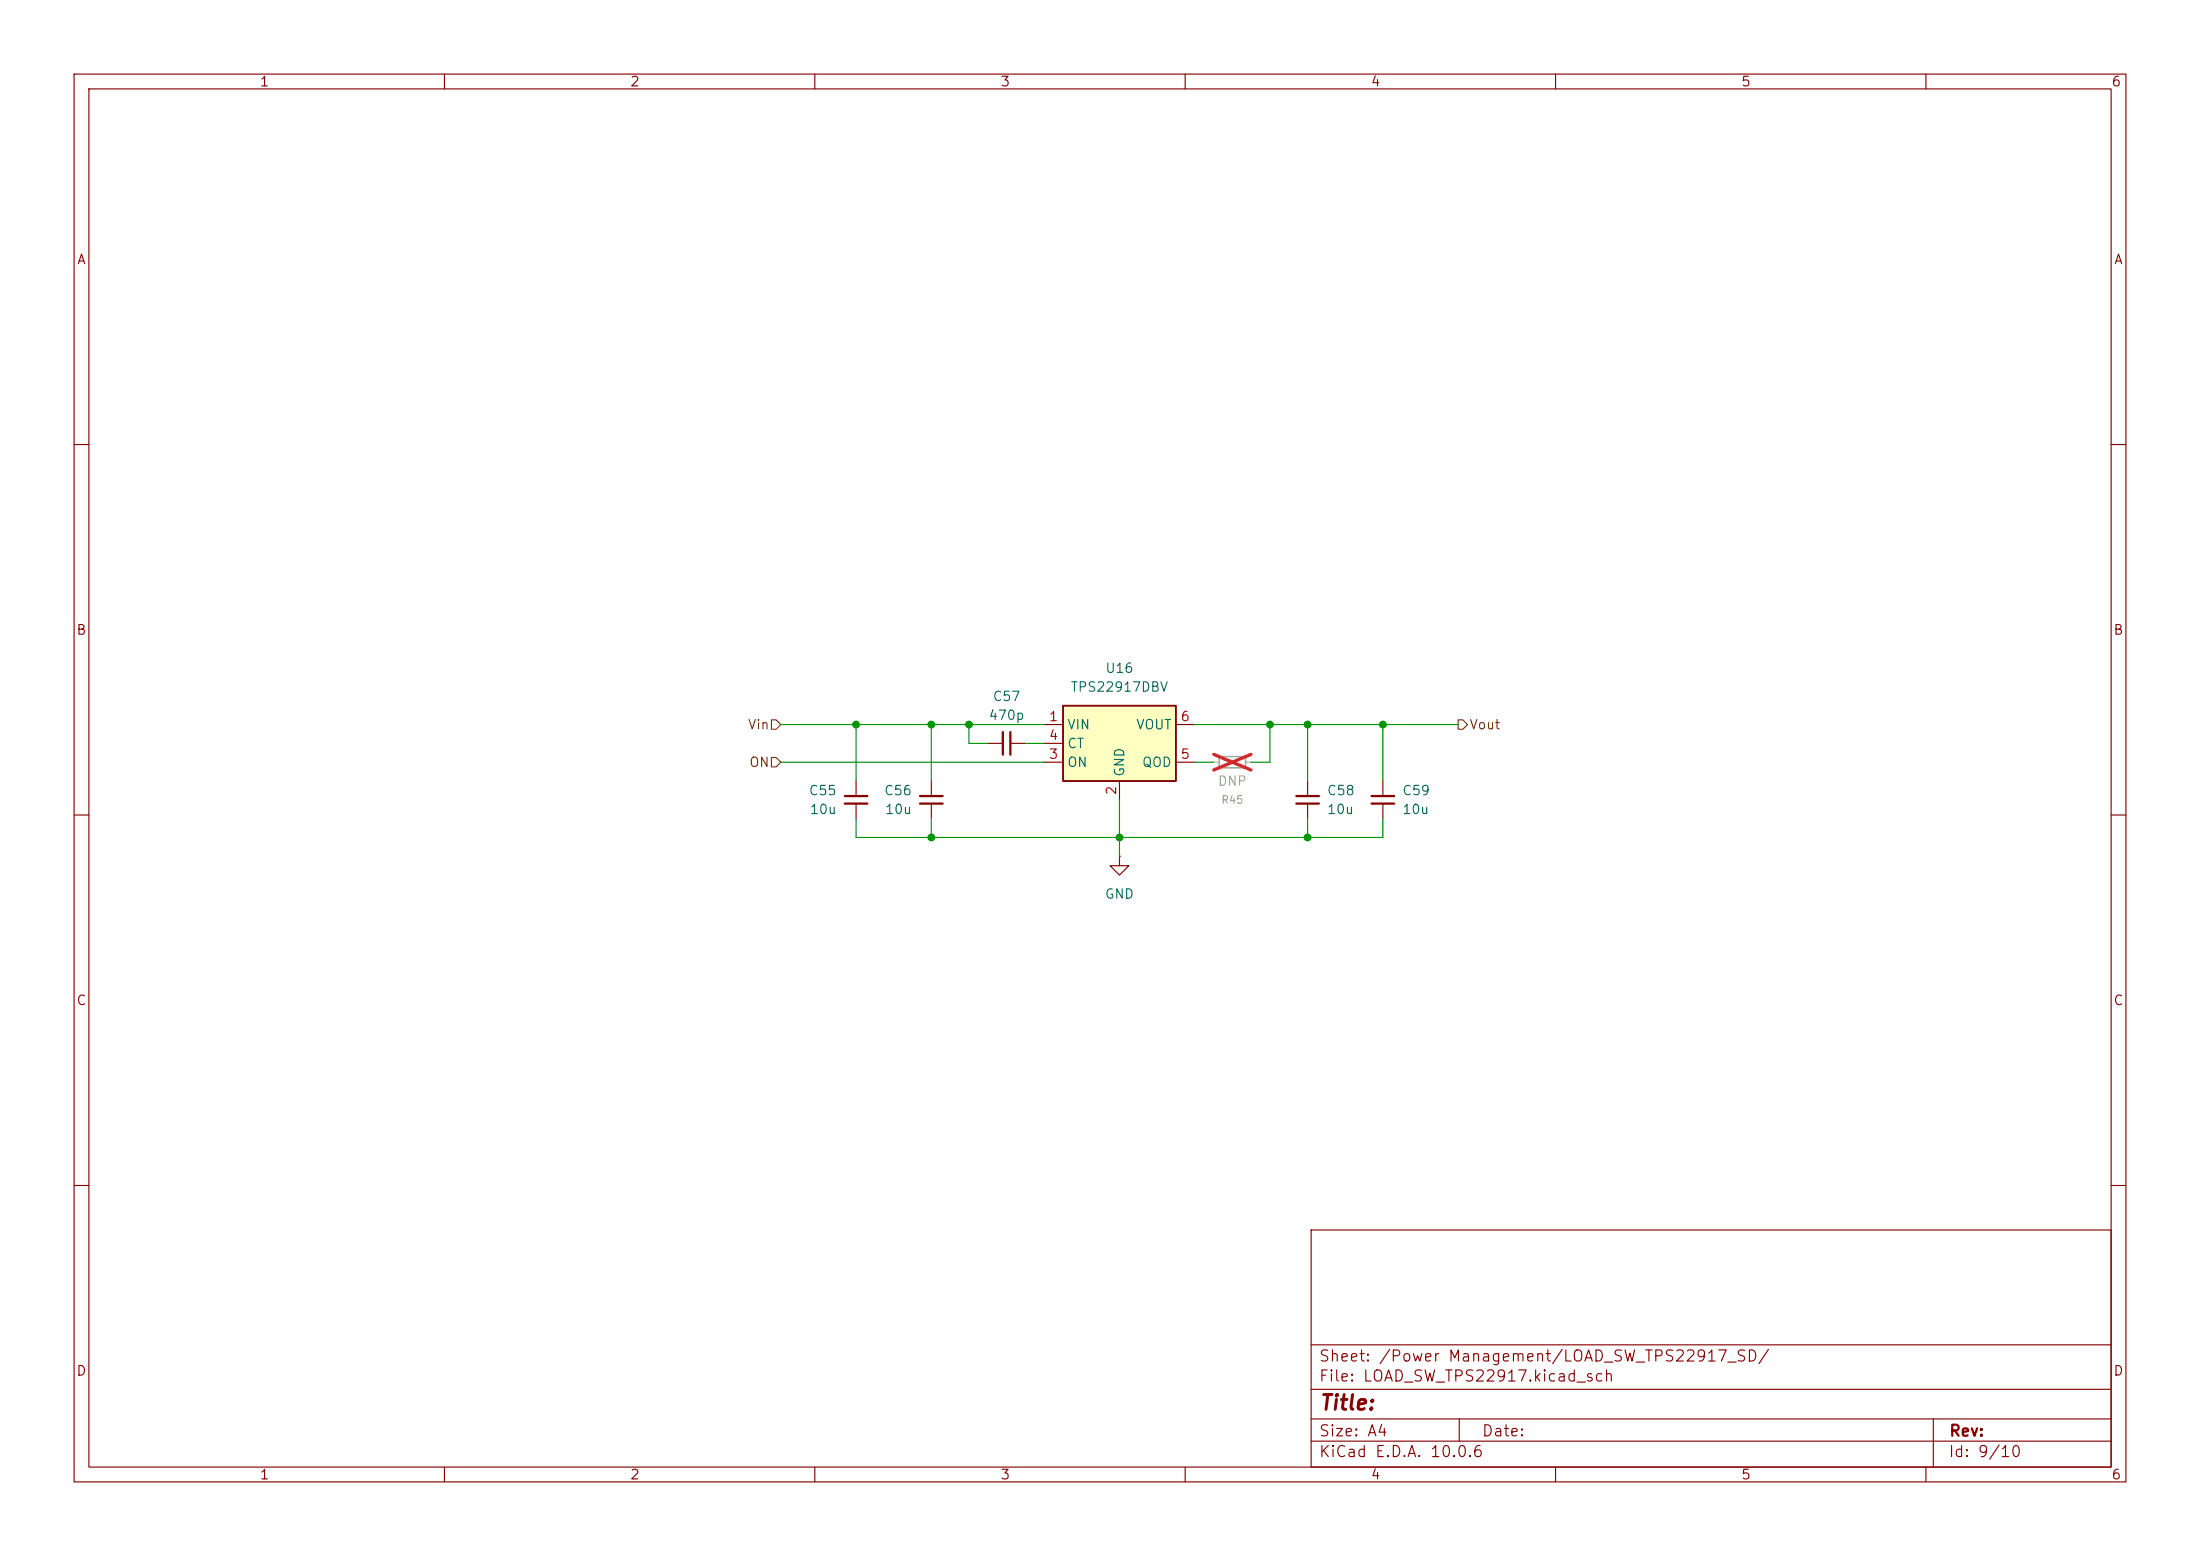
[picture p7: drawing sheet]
(kicad_sch
 (version 20260306)
 (generator "eeschema")
 (generator_version "10.0")
 (paper "A4")
 (lib_symbols
  (symbol "Device:C_Small"
   (pin_numbers (hide yes))
   (pin_names
    (offset 0.254) (hide yes)) (exclude_from_sim no) (in_bom yes) (on_board yes)
   (in_pos_files yes)
   (duplicate_pin_numbers_are_jumpers no)
   (property "Reference" "C" (at 0.254 1.778 0) (show_name no) (do_not_autoplace no) (effects (font (size 1.27 1.27)) (justify left)))
   (property "Value" "C_Small" (at 0.254 -2.032 0) (show_name no) (do_not_autoplace no) (effects (font (size 1.27 1.27)) (justify left)))
   (property "Footprint" "" (at 0 0 0) (show_name no) (do_not_autoplace no) (hide yes) (effects (font (size 1.27 1.27))))
   (property "Datasheet" "" (at 0 0 0) (show_name no) (do_not_autoplace no) (hide yes) (effects (font (size 1.27 1.27))))
   (property "Description" "Unpolarized capacitor, small symbol" (at 0 -10.16 0) (show_name no) (do_not_autoplace no) (hide yes) (effects (font (size 1.27 1.27))))
   (symbol "C_Small_0_1"
    (polyline (pts (xy -1.524 0.508) (xy 1.524 0.508)) (stroke (width 0.3048) (type default)) (fill (type none)))
    (polyline (pts (xy -1.524 -0.508) (xy 1.524 -0.508)) (stroke (width 0.3048) (type default)) (fill (type none))))
   (symbol "C_Small_1_1"
    (pin passive line (at 0 2.54 270) (length 2.032) (name "" (effects (font (size 1.27 1.27)))) (number "1" (effects (font (size 1.27 1.27)))))
    (pin passive line (at 0 -2.54 90) (length 2.032) (name "" (effects (font (size 1.27 1.27)))) (number "2" (effects (font (size 1.27 1.27))))))
   (embedded_fonts no))
  (symbol "Device:R_Small"
   (pin_numbers (hide yes))
   (pin_names
    (offset 0.254) (hide yes)) (exclude_from_sim no) (in_bom yes) (on_board yes)
   (in_pos_files yes)
   (duplicate_pin_numbers_are_jumpers no)
   (property "Reference" "R" (at 0 0 90) (show_name no) (do_not_autoplace no) (effects (font (size 1.016 1.016))))
   (property "Value" "R_Small" (at 1.778 0 90) (show_name no) (do_not_autoplace no) (effects (font (size 1.27 1.27))))
   (property "Footprint" "" (at 0 0 0) (show_name no) (do_not_autoplace no) (hide yes) (effects (font (size 1.27 1.27))))
   (property "Datasheet" "" (at 0 0 0) (show_name no) (do_not_autoplace no) (hide yes) (effects (font (size 1.27 1.27))))
   (property "Description" "Resistor, small symbol" (at 0 0 0) (show_name no) (do_not_autoplace no) (hide yes) (effects (font (size 1.27 1.27))))
   (symbol "R_Small_0_1"
    (rectangle (start -0.762 1.778) (end 0.762 -1.778) (stroke (width 0.2032) (type default)) (fill (type none))))
   (symbol "R_Small_1_1"
    (pin passive line (at 0 2.54 270) (length 0.762) (name "" (effects (font (size 1.27 1.27)))) (number "1" (effects (font (size 1.27 1.27)))))
    (pin passive line (at 0 -2.54 90) (length 0.762) (name "" (effects (font (size 1.27 1.27)))) (number "2" (effects (font (size 1.27 1.27))))))
   (embedded_fonts no))
  (symbol "Power_Management:TPS22917DBV" (exclude_from_sim no) (in_bom yes) (on_board yes)
   (in_pos_files yes)
   (duplicate_pin_numbers_are_jumpers no)
   (property "Reference" "U" (at -6.35 6.35 0) (show_name no) (do_not_autoplace no) (effects (font (size 1.27 1.27))))
   (property "Value" "TPS22917DBV" (at 2.54 6.35 0) (show_name no) (do_not_autoplace no) (effects (font (size 1.27 1.27))))
   (property "Footprint" "Package_TO_SOT_SMD:SOT-23-6" (at 0 12.7 0) (show_name no) (do_not_autoplace no) (hide yes) (effects (font (size 1.27 1.27))))
   (property "Datasheet" "http://www.ti.com/lit/ds/symlink/tps22917.pdf" (at 1.27 -17.78 0) (show_name no) (do_not_autoplace no) (hide yes) (effects (font (size 1.27 1.27))))
   (property "Description" "1V to 5.5V, 2A, 80mΩ Ultra-Low Leakage Load Switch, SOT23-6" (at 0 0 0) (show_name no) (do_not_autoplace no) (hide yes) (effects (font (size 1.27 1.27))))
   (symbol "TPS22917DBV_0_1"
    (rectangle (start -7.62 5.08) (end 7.62 -5.08) (stroke (width 0.254) (type default)) (fill (type background))))
   (symbol "TPS22917DBV_1_1"
    (pin power_in line (at -10.16 2.54 0) (length 2.54) (name "VIN" (effects (font (size 1.27 1.27)))) (number "1" (effects (font (size 1.27 1.27)))))
    (pin power_in line (at 0 -7.62 90) (length 2.54) (name "GND" (effects (font (size 1.27 1.27)))) (number "2" (effects (font (size 1.27 1.27)))))
    (pin input line (at -10.16 -2.54 0) (length 2.54) (name "ON" (effects (font (size 1.27 1.27)))) (number "3" (effects (font (size 1.27 1.27)))))
    (pin output line (at -10.16 0 0) (length 2.54) (name "CT" (effects (font (size 1.27 1.27)))) (number "4" (effects (font (size 1.27 1.27)))))
    (pin open_collector line (at 10.16 -2.54 180) (length 2.54) (name "QOD" (effects (font (size 1.27 1.27)))) (number "5" (effects (font (size 1.27 1.27)))))
    (pin power_out line (at 10.16 2.54 180) (length 2.54) (name "VOUT" (effects (font (size 1.27 1.27)))) (number "6" (effects (font (size 1.27 1.27))))))
   (embedded_fonts no))
  (symbol "power:GND"
   (power global)
   (pin_numbers (hide yes))
   (pin_names
    (offset 0) (hide yes)) (exclude_from_sim no) (in_bom yes) (on_board yes)
   (in_pos_files yes)
   (duplicate_pin_numbers_are_jumpers no)
   (property "Reference" "#PWR" (at 0 -6.35 0) (show_name no) (do_not_autoplace no) (hide yes) (effects (font (size 1.27 1.27))))
   (property "Value" "GND" (at 0 -3.81 0) (show_name no) (do_not_autoplace no) (effects (font (size 1.27 1.27))))
   (property "Footprint" "" (at 0 0 0) (show_name no) (do_not_autoplace no) (hide yes) (effects (font (size 1.27 1.27))))
   (property "Datasheet" "" (at 0 0 0) (show_name no) (do_not_autoplace no) (hide yes) (effects (font (size 1.27 1.27))))
   (property "Description" "Power symbol creates a global label with name \"GND\" , ground" (at 0 0 0) (show_name no) (do_not_autoplace no) (hide yes) (effects (font (size 1.27 1.27))))
   (symbol "GND_0_1"
    (polyline (pts (xy 0 0) (xy 0 -1.27) (xy 1.27 -1.27) (xy 0 -2.54) (xy -1.27 -1.27) (xy 0 -1.27)) (stroke (width 0) (type default)) (fill (type none))))
   (symbol "GND_1_1"
    (pin power_in line (at 0 0 270) (length 0) (name "" (effects (font (size 1.27 1.27)))) (number "1" (effects (font (size 1.27 1.27))))))
   (embedded_fonts no)))
 (junction
  (at 186.69 97.79)
  (diameter 0)
  (color 0 0 0 0))
 (junction
  (at 171.45 97.79)
  (diameter 0)
  (color 0 0 0 0))
 (junction
  (at 176.53 113.03)
  (diameter 0)
  (color 0 0 0 0))
 (junction
  (at 125.73 97.79)
  (diameter 0)
  (color 0 0 0 0))
 (junction
  (at 130.81 97.79)
  (diameter 0)
  (color 0 0 0 0))
 (junction
  (at 125.73 113.03)
  (diameter 0)
  (color 0 0 0 0))
 (junction
  (at 151.13 113.03)
  (diameter 0)
  (color 0 0 0 0))
 (junction
  (at 115.57 97.79)
  (diameter 0)
  (color 0 0 0 0))
 (junction
  (at 176.53 97.79)
  (diameter 0)
  (color 0 0 0 0))
 (wire
  (pts (xy 161.29 102.87) (xy 163.83 102.87))
  (stroke (width 0) (type default)))
 (wire
  (pts (xy 115.57 105.41) (xy 115.57 97.79))
  (stroke (width 0) (type default)))
 (wire
  (pts (xy 151.13 113.03) (xy 151.13 107.95))
  (stroke (width 0) (type default)))
 (wire
  (pts (xy 115.57 113.03) (xy 125.73 113.03))
  (stroke (width 0) (type default)))
 (wire
  (pts (xy 115.57 110.49) (xy 115.57 113.03))
  (stroke (width 0) (type default)))
 (wire
  (pts (xy 186.69 113.03) (xy 186.69 110.49))
  (stroke (width 0) (type default)))
 (wire
  (pts (xy 138.43 100.33) (xy 140.97 100.33))
  (stroke (width 0) (type default)))
 (wire
  (pts (xy 161.29 97.79) (xy 171.45 97.79))
  (stroke (width 0) (type default)))
 (wire
  (pts (xy 105.41 102.87) (xy 140.97 102.87))
  (stroke (width 0) (type default)))
 (wire
  (pts (xy 115.57 97.79) (xy 125.73 97.79))
  (stroke (width 0) (type default)))
 (wire
  (pts (xy 168.91 102.87) (xy 171.45 102.87))
  (stroke (width 0) (type default)))
 (wire
  (pts (xy 130.81 97.79) (xy 140.97 97.79))
  (stroke (width 0) (type default)))
 (wire
  (pts (xy 171.45 97.79) (xy 171.45 102.87))
  (stroke (width 0) (type default)))
 (wire
  (pts (xy 151.13 113.03) (xy 176.53 113.03))
  (stroke (width 0) (type default)))
 (wire
  (pts (xy 176.53 113.03) (xy 176.53 110.49))
  (stroke (width 0) (type default)))
 (wire
  (pts (xy 176.53 97.79) (xy 186.69 97.79))
  (stroke (width 0) (type default)))
 (wire
  (pts (xy 186.69 97.79) (xy 196.85 97.79))
  (stroke (width 0) (type default)))
 (wire
  (pts (xy 151.13 113.03) (xy 151.13 115.57))
  (stroke (width 0) (type default)))
 (wire
  (pts (xy 125.73 113.03) (xy 151.13 113.03))
  (stroke (width 0) (type default)))
 (wire
  (pts (xy 176.53 113.03) (xy 186.69 113.03))
  (stroke (width 0) (type default)))
 (wire
  (pts (xy 125.73 97.79) (xy 130.81 97.79))
  (stroke (width 0) (type default)))
 (wire
  (pts (xy 133.35 100.33) (xy 130.81 100.33))
  (stroke (width 0) (type default)))
 (wire
  (pts (xy 105.41 97.79) (xy 115.57 97.79))
  (stroke (width 0) (type default)))
 (wire
  (pts (xy 125.73 105.41) (xy 125.73 97.79))
  (stroke (width 0) (type default)))
 (wire
  (pts (xy 125.73 110.49) (xy 125.73 113.03))
  (stroke (width 0) (type default)))
 (wire
  (pts (xy 171.45 97.79) (xy 176.53 97.79))
  (stroke (width 0) (type default)))
 (wire
  (pts (xy 176.53 97.79) (xy 176.53 105.41))
  (stroke (width 0) (type default)))
 (wire
  (pts (xy 186.69 97.79) (xy 186.69 105.41))
  (stroke (width 0) (type default)))
 (wire
  (pts (xy 130.81 97.79) (xy 130.81 100.33))
  (stroke (width 0) (type default)))
 (hierarchical_label "Vin"
  (shape input)
  (at 105.41 97.79 180)
  (effects (font (size 1.27 1.27)) (justify right)))
 (hierarchical_label "Vout"
  (shape output)
  (at 196.85 97.79 0)
  (effects (font (size 1.27 1.27)) (justify left)))
 (hierarchical_label "ON"
  (shape input)
  (at 105.41 102.87 180)
  (effects (font (size 1.27 1.27)) (justify right)))
 (symbol
  (lib_id "Device:C_Small")
  (at 176.53 107.95 0)
  (unit 1)
  (body_style 1)
  (exclude_from_sim no)
  (in_bom yes)
  (on_board yes)
  (in_pos_files yes)
  (dnp no)
  (fields_autoplaced yes)
  (property "Reference" "C58" (at 179.07 106.6862 0) (show_name no) (do_not_autoplace no) (effects (font (size 1.27 1.27)) (justify left)))
  (property "Value" "10u" (at 179.07 109.2262 0) (show_name no) (do_not_autoplace no) (effects (font (size 1.27 1.27)) (justify left)))
  (property "Footprint" "Capacitor_SMD:C_0603_1608Metric_Pad1.08x0.95mm_HandSolder" (at 176.53 107.95 0) (hide yes) (show_name no) (do_not_autoplace no) (effects (font (size 1.27 1.27))))
  (property "Datasheet" "" (at 176.53 107.95 0) (hide yes) (show_name no) (do_not_autoplace no) (effects (font (size 1.27 1.27))))
  (property "Description" "Unpolarized capacitor, small symbol" (at 176.53 107.95 0) (hide yes) (show_name no) (do_not_autoplace no) (effects (font (size 1.27 1.27))))
  (pin "2")
  (pin "1"))
 (symbol
  (lib_id "Device:C_Small")
  (at 125.73 107.95 0)
  (mirror y)
  (unit 1)
  (body_style 1)
  (exclude_from_sim no)
  (in_bom yes)
  (on_board yes)
  (in_pos_files yes)
  (dnp no)
  (property "Reference" "C56" (at 123.19 106.6862 0) (show_name no) (do_not_autoplace no) (effects (font (size 1.27 1.27)) (justify left)))
  (property "Value" "10u" (at 123.19 109.2262 0) (show_name no) (do_not_autoplace no) (effects (font (size 1.27 1.27)) (justify left)))
  (property "Footprint" "Capacitor_SMD:C_0603_1608Metric_Pad1.08x0.95mm_HandSolder" (at 125.73 107.95 0) (hide yes) (show_name no) (do_not_autoplace no) (effects (font (size 1.27 1.27))))
  (property "Datasheet" "" (at 125.73 107.95 0) (hide yes) (show_name no) (do_not_autoplace no) (effects (font (size 1.27 1.27))))
  (property "Description" "Unpolarized capacitor, small symbol" (at 125.73 107.95 0) (hide yes) (show_name no) (do_not_autoplace no) (effects (font (size 1.27 1.27))))
  (pin "2")
  (pin "1"))
 (symbol
  (lib_id "power:GND")
  (at 151.13 115.57 0)
  (unit 1)
  (body_style 1)
  (exclude_from_sim no)
  (in_bom yes)
  (on_board yes)
  (in_pos_files yes)
  (dnp no)
  (fields_autoplaced yes)
  (property "Reference" "#PWR065" (at 151.13 121.92 0) (hide yes) (show_name no) (do_not_autoplace no) (effects (font (size 1.27 1.27))))
  (property "Value" "GND" (at 151.13 120.65 0) (show_name no) (do_not_autoplace no) (effects (font (size 1.27 1.27))))
  (property "Footprint" "" (at 151.13 115.57 0) (hide yes) (show_name no) (do_not_autoplace no) (effects (font (size 1.27 1.27))))
  (property "Datasheet" "" (at 151.13 115.57 0) (hide yes) (show_name no) (do_not_autoplace no) (effects (font (size 1.27 1.27))))
  (property "Description" "Power symbol creates a global label with name \"GND\" , ground" (at 151.13 115.57 0) (hide yes) (show_name no) (do_not_autoplace no) (effects (font (size 1.27 1.27))))
  (pin "1"))
 (symbol
  (lib_id "Device:R_Small")
  (at 166.37 102.87 270)
  (unit 1)
  (body_style 1)
  (exclude_from_sim no)
  (in_bom yes)
  (on_board yes)
  (in_pos_files yes)
  (dnp yes)
  (property "Reference" "R45" (at 166.37 107.95 90) (show_name no) (do_not_autoplace no) (effects (font (size 1.016 1.016))))
  (property "Value" "DNP" (at 166.37 105.41 90) (show_name no) (do_not_autoplace no) (effects (font (size 1.27 1.27))))
  (property "Footprint" "Resistor_SMD:R_0603_1608Metric_Pad0.98x0.95mm_HandSolder" (at 166.37 102.87 0) (hide yes) (show_name no) (do_not_autoplace no) (effects (font (size 1.27 1.27))))
  (property "Datasheet" "" (at 166.37 102.87 0) (hide yes) (show_name no) (do_not_autoplace no) (effects (font (size 1.27 1.27))))
  (property "Description" "Resistor, small symbol" (at 166.37 102.87 0) (hide yes) (show_name no) (do_not_autoplace no) (effects (font (size 1.27 1.27))))
  (pin "2")
  (pin "1"))
 (symbol
  (lib_id "Device:C_Small")
  (at 115.57 107.95 0)
  (mirror y)
  (unit 1)
  (body_style 1)
  (exclude_from_sim no)
  (in_bom yes)
  (on_board yes)
  (in_pos_files yes)
  (dnp no)
  (property "Reference" "C55" (at 113.03 106.6862 0) (show_name no) (do_not_autoplace no) (effects (font (size 1.27 1.27)) (justify left)))
  (property "Value" "10u" (at 113.03 109.2262 0) (show_name no) (do_not_autoplace no) (effects (font (size 1.27 1.27)) (justify left)))
  (property "Footprint" "Capacitor_SMD:C_0603_1608Metric_Pad1.08x0.95mm_HandSolder" (at 115.57 107.95 0) (hide yes) (show_name no) (do_not_autoplace no) (effects (font (size 1.27 1.27))))
  (property "Datasheet" "" (at 115.57 107.95 0) (hide yes) (show_name no) (do_not_autoplace no) (effects (font (size 1.27 1.27))))
  (property "Description" "Unpolarized capacitor, small symbol" (at 115.57 107.95 0) (hide yes) (show_name no) (do_not_autoplace no) (effects (font (size 1.27 1.27))))
  (pin "2")
  (pin "1"))
 (symbol
  (lib_id "Device:C_Small")
  (at 186.69 107.95 0)
  (unit 1)
  (body_style 1)
  (exclude_from_sim no)
  (in_bom yes)
  (on_board yes)
  (in_pos_files yes)
  (dnp no)
  (fields_autoplaced yes)
  (property "Reference" "C59" (at 189.23 106.6862 0) (show_name no) (do_not_autoplace no) (effects (font (size 1.27 1.27)) (justify left)))
  (property "Value" "10u" (at 189.23 109.2262 0) (show_name no) (do_not_autoplace no) (effects (font (size 1.27 1.27)) (justify left)))
  (property "Footprint" "Capacitor_SMD:C_0603_1608Metric_Pad1.08x0.95mm_HandSolder" (at 186.69 107.95 0) (hide yes) (show_name no) (do_not_autoplace no) (effects (font (size 1.27 1.27))))
  (property "Datasheet" "" (at 186.69 107.95 0) (hide yes) (show_name no) (do_not_autoplace no) (effects (font (size 1.27 1.27))))
  (property "Description" "Unpolarized capacitor, small symbol" (at 186.69 107.95 0) (hide yes) (show_name no) (do_not_autoplace no) (effects (font (size 1.27 1.27))))
  (pin "2")
  (pin "1"))
 (symbol
  (lib_id "Device:C_Small")
  (at 135.89 100.33 90)
  (unit 1)
  (body_style 1)
  (exclude_from_sim no)
  (in_bom yes)
  (on_board yes)
  (in_pos_files yes)
  (dnp no)
  (fields_autoplaced yes)
  (property "Reference" "C57" (at 135.8963 93.98 90) (show_name no) (do_not_autoplace no) (effects (font (size 1.27 1.27))))
  (property "Value" "470p" (at 135.8963 96.52 90) (show_name no) (do_not_autoplace no) (effects (font (size 1.27 1.27))))
  (property "Footprint" "Capacitor_SMD:C_0603_1608Metric_Pad1.08x0.95mm_HandSolder" (at 135.89 100.33 0) (hide yes) (show_name no) (do_not_autoplace no) (effects (font (size 1.27 1.27))))
  (property "Datasheet" "" (at 135.89 100.33 0) (hide yes) (show_name no) (do_not_autoplace no) (effects (font (size 1.27 1.27))))
  (property "Description" "Unpolarized capacitor, small symbol" (at 135.89 100.33 0) (hide yes) (show_name no) (do_not_autoplace no) (effects (font (size 1.27 1.27))))
  (pin "2")
  (pin "1"))
 (symbol
  (lib_id "Power_Management:TPS22917DBV")
  (at 151.13 100.33 0)
  (unit 1)
  (body_style 1)
  (exclude_from_sim no)
  (in_bom yes)
  (on_board yes)
  (in_pos_files yes)
  (dnp no)
  (fields_autoplaced yes)
  (property "Reference" "U16" (at 151.13 90.17 0) (show_name no) (do_not_autoplace no) (effects (font (size 1.27 1.27))))
  (property "Value" "TPS22917DBV" (at 151.13 92.71 0) (show_name no) (do_not_autoplace no) (effects (font (size 1.27 1.27))))
  (property "Footprint" "Package_TO_SOT_SMD:SOT-23-6" (at 151.13 87.63 0) (hide yes) (show_name no) (do_not_autoplace no) (effects (font (size 1.27 1.27))))
  (property "Datasheet" "http://www.ti.com/lit/ds/symlink/tps22917.pdf" (at 152.4 118.11 0) (hide yes) (show_name no) (do_not_autoplace no) (effects (font (size 1.27 1.27))))
  (property "Description" "1V to 5.5V, 2A, 80mΩ Ultra-Low Leakage Load Switch, SOT23-6" (at 151.13 100.33 0) (hide yes) (show_name no) (do_not_autoplace no) (effects (font (size 1.27 1.27))))
  (pin "5")
  (pin "6")
  (pin "3")
  (pin "2")
  (pin "4")
  (pin "1")))
